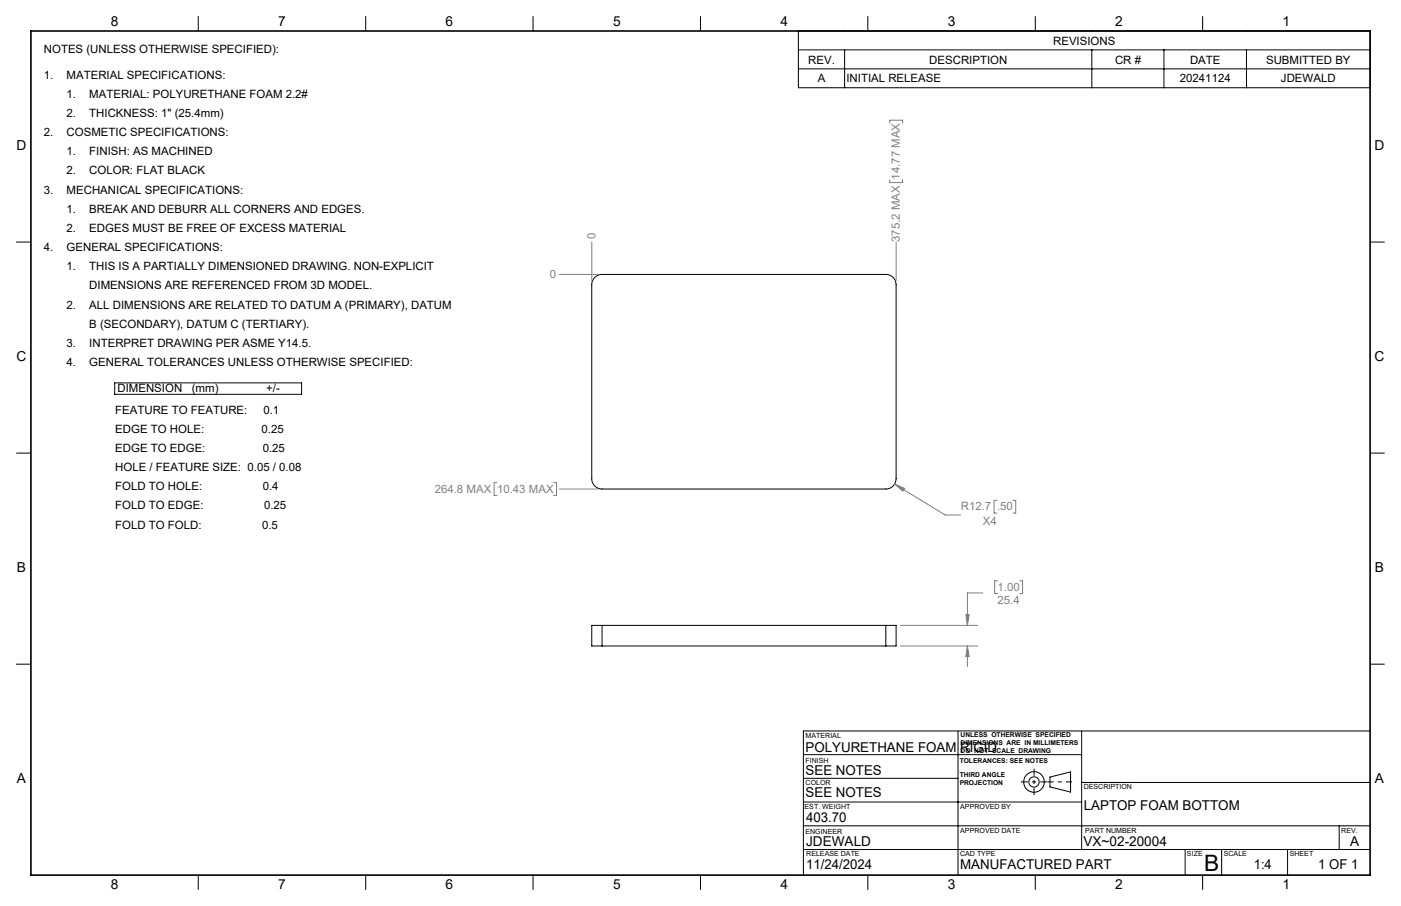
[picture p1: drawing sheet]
<svg xmlns="http://www.w3.org/2000/svg" width="432mm" height="279mm" viewBox="0 0 432 279" stroke-linecap="round" stroke-linejoin="round" font-family="sans-serif">
<g fill="none" stroke="#000" stroke-width=".31">
<path d="M61.1 5.1v4.5M112.7 5.1v4.5M164.3 5.1v4.5M215.9 5.1v4.5M246.1 9.6h176.2v17.5h-176.2zM246.1 15.4h176.2M260.3 15.4v11.7M267.5 5.1v4.5M319.1 5.1v4.5M336.5 15.4v11.7M358.7 15.4v11.7M370.7 5.1v4.5"/>
<path d="M384.2 15.4v11.7M246.1 21.2h176.2M5.1 74.6h4.4M422.3 74.6h4.4M183.5 85.4l1-.6 1.1-.2h87.4a3.2 3.2 0 0 1 3.2 3.2v59.8a3.2 3.2 0 0 1-3.2 3.2h-87.4a3.2 3.2 0 0 1-3.2-3.2v-59.8l.2-1.1zM35.3 118.1h57.7v3.5h-57.7zM5.1 139.7h4.4M422.3 139.7h4.4M185.6 192.9h-3.2v6.3h3.2M185.6 192.9v6.3M185.6 192.9h87.4M185.6 199.2h87.4"/>
<path d="M273 192.9h3.2v6.3h-3.2M273 192.9v6.3M5.1 204.8h4.4M422.3 204.8h4.4M247.6 232.7h85.8M295.3 225.4v44.5M323.6 239.6l6.4-1.5v6.2l-6.4-1.6zM333.4 225.4v36.6M422.3 225.4h-174.7v44.5M247.6 254.7h174.7M247.6 247.3h85.8M247.6 240h47.7"/>
<path d="M333.4 241.3h88.9M412.7 254.7v7.3M61.1 269.9v4.4M112.7 269.9v4.4M164.3 269.9v4.4M215.9 269.9v4.4M247.6 262h174.7M267.5 269.9v4.4M319.1 269.9v4.4M365.3 262v7.9M370.7 269.9v4.4M376.5 262v7.9"/>
<path d="M396.8 262v7.9"/>
<circle cx="318.7" cy="241.1" r="3.2"/>
<circle cx="318.7" cy="241.2" r="1.6"/>
</g>
<g fill="none" stroke="#808080" stroke-width=".31">
<path d="M274.2 38v-.9h4v.9M274.2 55.4v.9h4v-.9M182.4 74.6v11.9M276.2 74.6v11.9M172.4 84.6h11.9M153.2 148.8h-.9v4h.9M170.6 148.8h.9v4h-.9M172.4 150.8h11.9M275.7 149.3l3.1 1.3-.5 .8zM275.7 149.3l15.6 9.5h4.8M307.3 154.3h-.9v3.9h.9M312.2 154.3h.9v3.9h-.9"/>
<path d="M307.4 179.1h-.8v4h.8M314.3 179.1h.9v4h-.9M277.5 192.9h23.8M277.5 199.2h23.8M297.7 189.5h1l-.5 3.4zM298.2 199.2l.5 3.3h-1zM298.2 199.2v6.4M302.9 182.8h-4.7v10.1"/>
</g>
<path d="M330.4 241.1h-7.5" fill="none" stroke="#000" stroke-width=".31" stroke-dasharray="15.2 1.3 1.3 1.3" stroke-dashoffset="13.4" stroke-linecap="butt"/>
<path d="M318.7 237.1v8.1M314.7 241.1h8.1" fill="none" stroke="#000" stroke-width=".31" stroke-dasharray="15.2 1.3 1.3 1.3" stroke-dashoffset="13.1" stroke-linecap="butt"/>
<path d="M9.5 9.6h412.8v260.3h-412.8z" fill="none" stroke="#000" stroke-width=".5"/>
<path d="M275.7 149.3l2.6 2.1 .5-.8zM297.7 189.5h1l-.5 3.4zM298.2 199.2l.5 3.3h-1z" fill="#808080"/>
<text font-size="7" x="371.2" y="268.7">B</text>
<g font-size="4.2">
<text x="34.1" y="8.1">8</text>
<text x="85.7" y="8.1">7</text>
<text x="137.3" y="8.1">6</text>
<text x="188.9" y="8.1">5</text>
<text x="240.5" y="8.1">4</text>
<text x="292.1" y="8.1">3</text>
<text x="343.7" y="8.1">2</text>
<text x="395.3" y="8.1">1</text>
<text x="5.1" y="46.4">D</text>
<text x="423.7" y="46.4">D</text>
<text x="5.1" y="111.4">C</text>
<text x="423.7" y="111.4">C</text>
<text x="5.2" y="176.5">B</text>
<text x="423.8" y="176.5">B</text>
<text x="248.3" y="232">POLYURETHANE FOAM RIGID</text>
<text x="248.3" y="238.9">SEE NOTES</text>
<text x="5.2" y="241.6">A</text>
<text x="248.3" y="245.9">SEE NOTES</text>
<text x="423.8" y="241.6">A</text>
<text x="334" y="249.9">LAPTOP FOAM BOTTOM</text>
<text x="248.5" y="253.4">403.70</text>
<text x="248.5" y="260.8">JDEWALD</text>
<text x="334" y="260.8">VX~02-20004</text>
<text x="416.1" y="260.9">A</text>
<text x="248.5" y="267.9">11/24/2024</text>
<text x="295.9" y="267.9">MANUFACTURED PART</text>
<text x="386.4" y="267.9">1:4</text>
<text x="406.3" y="267.9">1 OF 1</text>
<text x="34.1" y="274.2">8</text>
<text x="85.7" y="274.2">7</text>
<text x="137.3" y="274.2">6</text>
<text x="188.9" y="274.2">5</text>
<text x="240.5" y="274.2">4</text>
<text x="292.1" y="274.2">3</text>
<text x="343.7" y="274.2">2</text>
<text x="395.3" y="274.2">1</text>
</g>
<g font-size="3.5">
<text x="13.5" y="16.3">NOTES (UNLESS OTHERWISE SPECIFIED):</text>
<text x="324.6" y="13.8">REVISIONS</text>
<text x="249.1" y="19.6">REV.</text>
<text x="286.4" y="19.6">DESCRIPTION</text>
<text x="343.7" y="19.6">CR #</text>
<text x="366.8" y="19.6">DATE</text>
<text x="390.2" y="19.6">SUBMITTED BY</text>
<text x="13.5" y="24.3">1.</text>
<text x="20.5" y="24.3">MATERIAL SPECIFICATIONS:</text>
<text x="252" y="25.4">A</text>
<text x="260.9" y="25.4">INITIAL RELEASE</text>
<text x="363.7" y="25.4">20241124</text>
<text x="394.8" y="25.4">JDEWALD</text>
<text x="20.5" y="30.2">1.</text>
<text x="27.5" y="30.2">MATERIAL: POLYURETHANE FOAM 2.2#</text>
<text x="13.5" y="42">2.</text>
<text x="20.5" y="36.1">2.</text>
<text x="20.5" y="42">COSMETIC SPECIFICATIONS:</text>
<text x="27.5" y="36.1">THICKNESS: 1&quot; (25.4mm)</text>
<text x="20.5" y="47.9">1.</text>
<text x="27.5" y="47.9">FINISH: AS MACHINED</text>
<text x="20.5" y="53.8">2.</text>
<text x="27.5" y="53.8">COLOR: FLAT BLACK</text>
<text x="13.5" y="59.7">3.</text>
<text x="20.5" y="59.7">MECHANICAL SPECIFICATIONS:</text>
<text x="20.5" y="65.6">1.</text>
<text x="27.5" y="65.6">BREAK AND DEBURR ALL CORNERS AND EDGES.</text>
<text x="20.5" y="71.5">2.</text>
<text x="27.5" y="71.5">EDGES MUST BE FREE OF EXCESS MATERIAL</text>
<text x="13.5" y="77.4">4.</text>
<text x="20.5" y="77.4">GENERAL SPECIFICATIONS:</text>
<text x="20.5" y="83.3">1.</text>
<text x="27.5" y="83.3">THIS IS A PARTIALLY DIMENSIONED DRAWING. NON-EXPLICIT</text>
<text x="27.5" y="89.3">DIMENSIONS ARE REFERENCED FROM 3D MODEL.</text>
<text x="20.5" y="95.2">2.</text>
<text x="27.5" y="95.2">ALL DIMENSIONS ARE RELATED TO DATUM A (PRIMARY), DATUM</text>
<text x="27.5" y="101.1">B (SECONDARY), DATUM C (TERTIARY).</text>
<text x="20.5" y="107">3.</text>
<text x="27.5" y="107">INTERPRET DRAWING PER ASME Y14.5.</text>
<text x="20.5" y="112.9">4.</text>
<text x="27.5" y="112.9">GENERAL TOLERANCES UNLESS OTHERWISE SPECIFIED:</text>
<text x="36.2" y="120.8">DIMENSION</text>
<text x="59.1" y="120.8">(mm)</text>
<text x="82.1" y="120.8">+/-</text>
<text x="35.5" y="127.5">FEATURE TO FEATURE:</text>
<text x="81.2" y="127.5">0.1</text>
<text x="35.5" y="133.5">EDGE TO HOLE:</text>
<text x="80.6" y="133.5">0.25</text>
<text x="35.5" y="139.4">EDGE TO EDGE:</text>
<text x="81" y="139.4">0.25</text>
<text x="35.5" y="145.3">HOLE / FEATURE SIZE: 0.05 / 0.08</text>
<text x="35.5" y="151.2">FOLD TO HOLE:</text>
<text x="81" y="151.2">0.4</text>
<text x="35.5" y="157.1">FOLD TO EDGE:</text>
<text x="81.4" y="157.1">0.25</text>
<text x="35.5" y="163">FOLD TO FOLD:</text>
<text x="80.8" y="163">0.5</text>
</g>
<g font-size="3.5" fill="#808080">
<text x="277.4" y="55.4" transform="rotate(-90 277.4 55.4)">14.77 MAX</text>
<text x="183.6" y="73.6" transform="rotate(-90 183.6 73.6)">0</text>
<text x="277.4" y="74.6" transform="rotate(-90 277.4 74.6)">375.2 MAX</text>
<text x="169.5" y="85.8">0</text>
<text x="134" y="152">264.8 MAX</text>
<text x="153.2" y="152">10.43 MAX</text>
<text x="296.1" y="157.4">R12.7</text>
<text x="302.9" y="162">X4</text>
<text x="307.3" y="157.4">.50</text>
<text x="307.5" y="182.2">1.00</text>
<text x="307.5" y="186.4">25.4</text>
</g>
<g font-size="2.2">
<text x="248.3" y="227.6">MATERIAL</text>
<text x="248.3" y="235.3">FINISH</text>
<text x="248.3" y="242.1">COLOR</text>
<text x="334" y="243.4">DESCRIPTION</text>
<text x="248" y="249.5">EST. WEIGHT</text>
<text x="296" y="249.5">APPROVED BY</text>
<text x="248.2" y="257">ENGINEER</text>
<text x="296" y="256.8">APPROVED DATE</text>
<text x="334.5" y="256.8">PART NUMBER</text>
<text x="413.4" y="256.8">REV.</text>
<text x="248.5" y="264">RELEASE DATE</text>
<text x="295.9" y="264">CAD TYPE</text>
<text x="365.8" y="264">SIZE</text>
<text x="377.2" y="264">SCALE</text>
<text x="397.5" y="264">SHEET</text>
</g>
<g font-size="2.1">
<text x="296.1" y="227.3">UNLESS OTHERWISE SPECIFIED</text>
<text x="296.1" y="229.8">DIMENSIONS ARE IN MILLIMETERS</text>
<text x="296.1" y="232.3">DO NOT SCALE DRAWING</text>
<text x="295.8" y="235.3">TOLERANCES: SEE NOTES</text>
<text x="295.8" y="239.6">THIRD ANGLE</text>
<text x="295.8" y="242.1">PROJECTION</text>
</g>
</svg>
